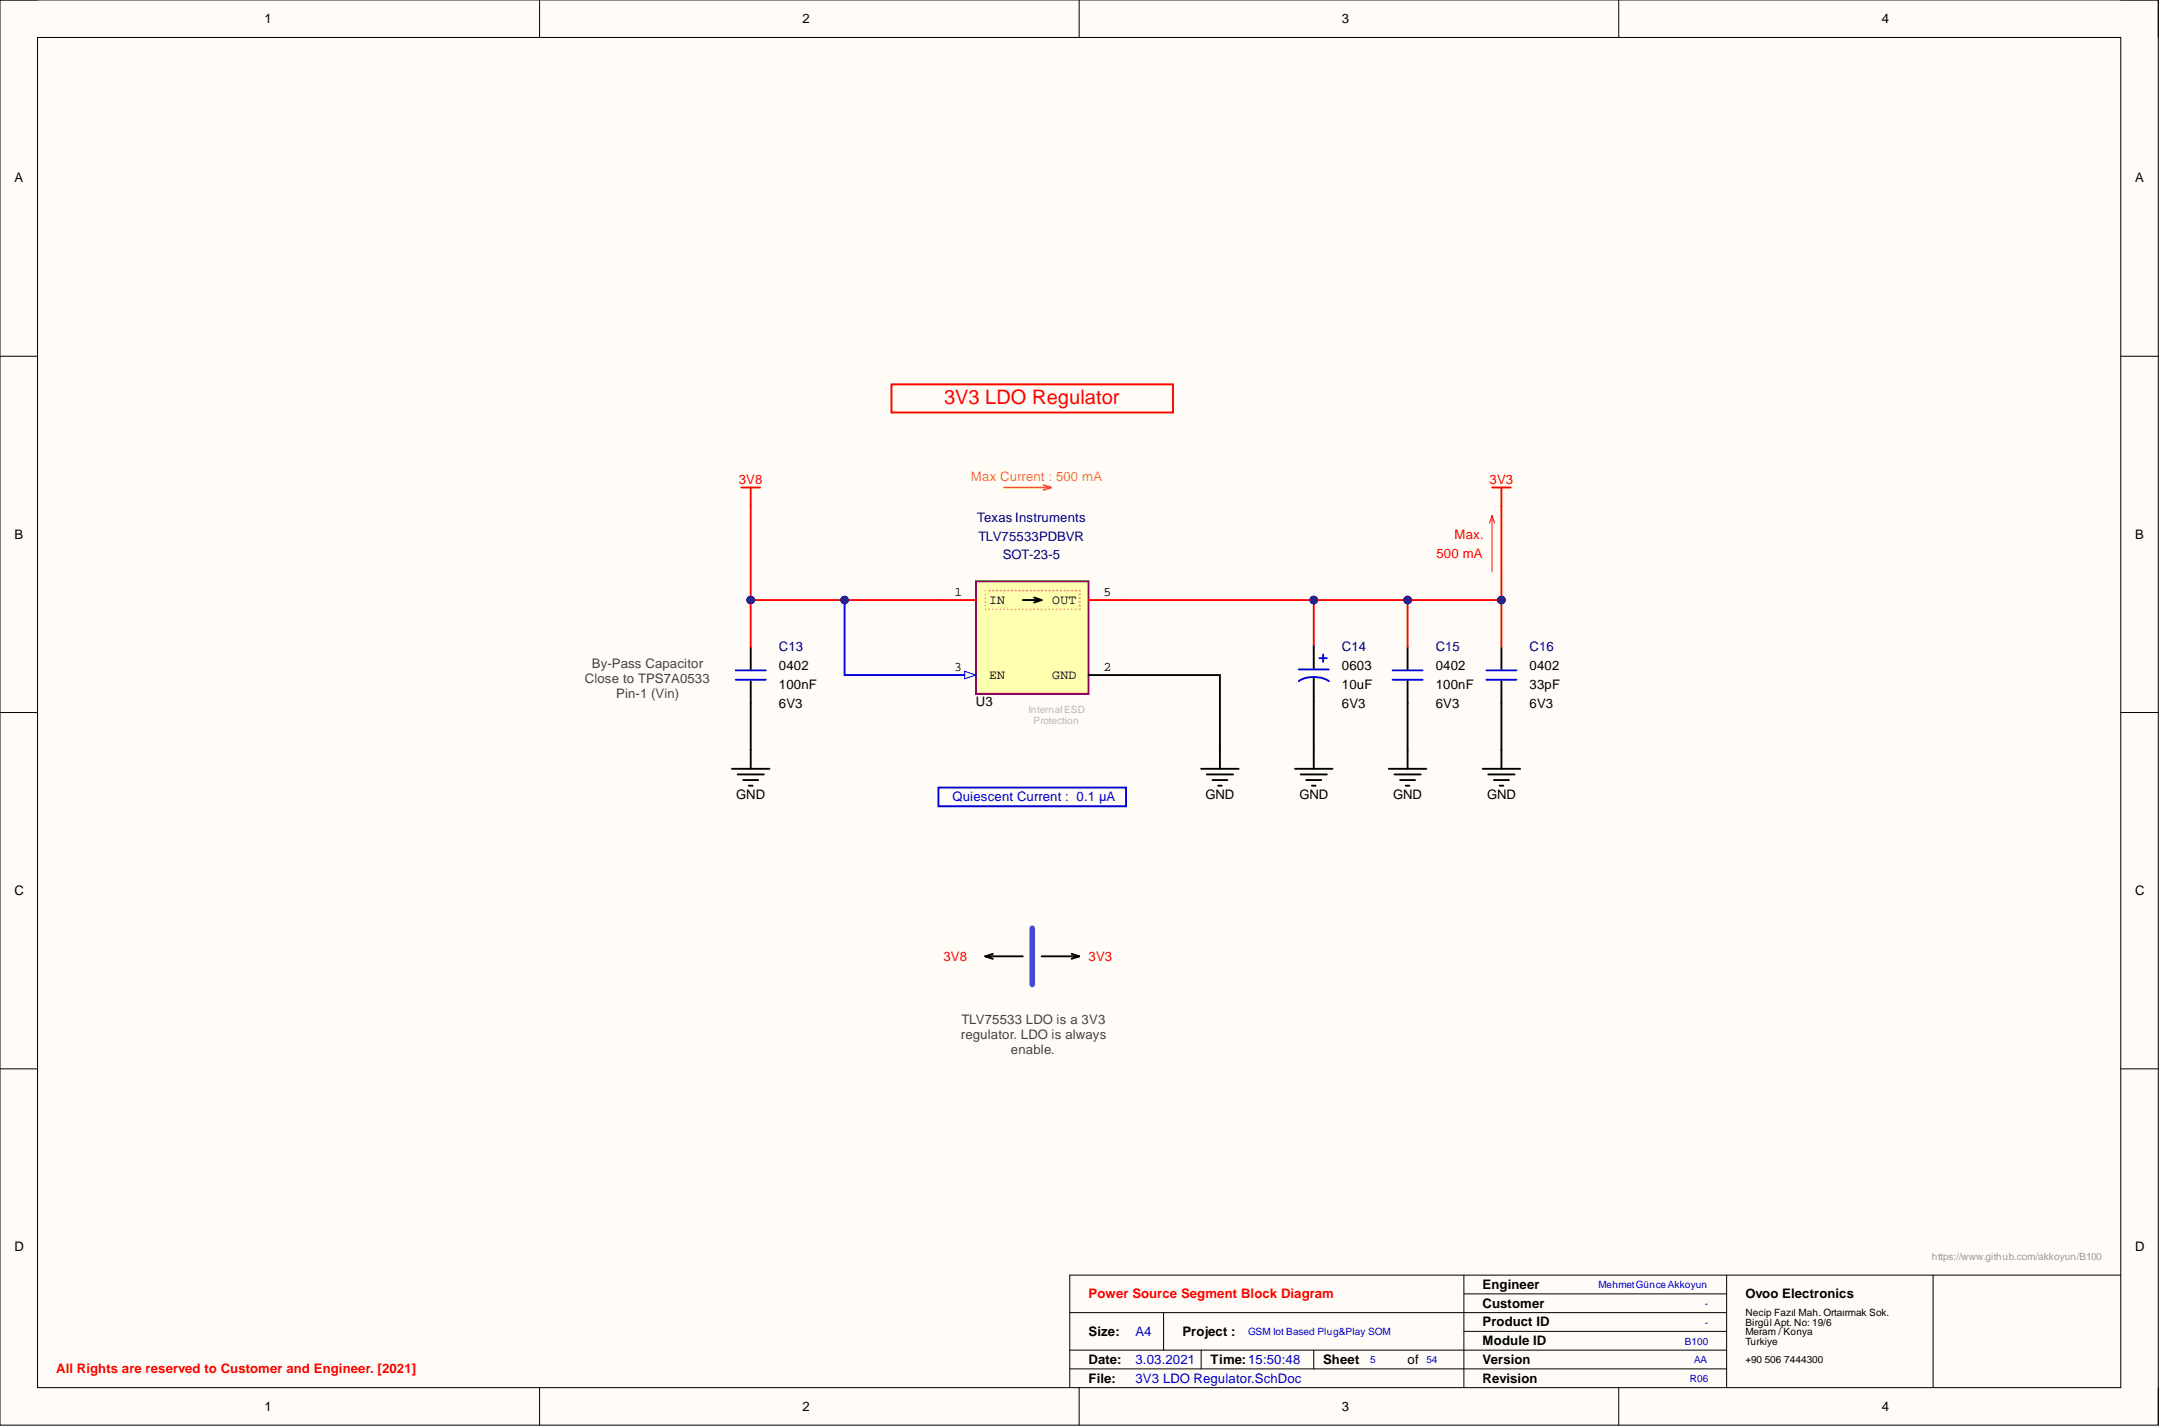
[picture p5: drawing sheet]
<svg xmlns="http://www.w3.org/2000/svg" width="292mm" height="193mm" viewBox="0 0 292 193" stroke-linecap="round" stroke-linejoin="round" font-family="sans-serif">
<path d="M0 0h292v192.9h-292z" fill-rule="evenodd" fill="#fffcf8"/>
<path d="M0 0h292v192.9h-292z" fill="none" stroke="#000" stroke-width=".14"/>
<path d="M5.1 5.1h281.8v182.7h-281.8z" fill-rule="evenodd" fill="#fffcf8"/>
<g fill="none" stroke="#000" stroke-width=".14">
<path d="M0 0h5.1M73 0v5.1M146 0v5.1M219 0v5.1M286.9 0h5.1v5.1M5.1 5.1h281.8v182.7h-281.8zM0 48.2h5.1M286.9 48.2h5.1M0 96.4h5.1M286.9 96.4h5.1M0 144.6h5.1M286.9 144.6h5.1"/>
<path d="M144.7 177.6h88.9M157.4 177.6v5.1M198.1 175.1h35.5M198.1 172.6v15.2M233.6 172.6v15.2M261.5 172.6v15.2M286.9 172.6h-142.2v15.2M73 187.8v5.1M144.7 182.7h88.9M144.7 185.2h88.9M146 187.8v5.1M162.5 182.7v2.5"/>
<path d="M177.7 182.7v2.5M198.1 180.2h35.5M219 187.8v5.1M292 187.8v5.1"/>
</g>
<g fill="none" stroke="#000" stroke-width=".25">
<path d="M101.6 87.5v3.1M101.6 92.1v3.1M177.7 87.3v3.2M177.7 91.7v3.2M190.4 87.5v3.1M190.4 92.1v3.1M203.1 87.5v3.1M203.1 92.1v3.1M99 104h5.1M99.8 104.8h3.5M100.6 105.6h2M101.3 106.3h.5"/>
<path d="M101.6 101.5v2.5M162.5 104h5.1M163.3 104.8h3.5M164 105.6h2.1M164.8 106.3h.5M165 101.5v2.5M175.2 104h5.1M176 104.8h3.5M176.7 105.6h2.1M177.5 106.3h.5M177.7 101.5v2.5M187.9 104h5.1"/>
<path d="M188.7 104.8h3.5M189.4 105.6h2.1M190.2 106.3h.5M190.4 101.5v2.5M200.6 104h5.1M201.4 104.8h3.5M202.1 105.6h2M202.9 106.3h.5M203.1 101.5v2.5M133.3 129.4h5.1M133.3 129.4l1 .4M134.3 129.1l-1 .3"/>
<path d="M140.9 129.4h5.1M145 129.1l1 .3M146 129.4l-1 .4"/>
</g>
<path d="M100.3 66h2.5M101.6 66v2.5M201.9 66h2.5M203.1 66v2.5" fill="none" stroke="#f00" stroke-width=".25"/>
<path d="M99.5 90.7h4.1M99.5 92h4.1M175.7 92.2a4 4 0 0 1 4.1 0M175.7 90.6h4.1M178.5 89.1h1M179 88.6v1M188.4 90.7h4.1M188.4 92h4.1M201.1 90.7h4.1M201.1 92h4.1M127 106.6h25.4v2.5h-25.4z" fill="none" stroke="#00f" stroke-width=".25"/>
<path d="M201.9 69.8v7.6M201.9 69.8l-.4 1M201.9 69.8l.3 1" fill="none" stroke="#f00" stroke-width=".14"/>
<path d="M139.7 125.6v7.6" fill="none" stroke="#90f" stroke-width=".76"/>
<path d="M135.8 66h6.4M141.2 65.6l1 .4M142.2 66l-1 .3" fill="none" stroke="#f90" stroke-width=".25"/>
<path d="M132 78.7h15.3v15.2h-15.3z" fill-rule="evenodd" fill="#ffffb0"/>
<path d="M132 78.7h15.3v15.2h-15.3z" fill="none" stroke="#800000" stroke-width=".25"/>
<path d="M127 81.2h5" fill="none" stroke="#f00" stroke-width=".25"/>
<path d="M147.3 91.3h5.1" fill="none" stroke="#000" stroke-width=".25"/>
<path d="M127 91.3h5" fill="none" stroke="#00f" stroke-width=".25"/>
<path d="M130.5 90.8l1.5 .5-1.5 .6z" fill="#f8fcff"/>
<path d="M130.5 90.8l1.5 .5-1.5 .6z" fill="none" stroke="#00f" stroke-width=".14"/>
<path d="M101.6 68.5v12.7h25.4M147.3 81.2h5.1" fill="none" stroke="#f00" stroke-width=".25"/>
<path d="M138.4 81.2h2.5M139.9 80.9l1 .3M140.9 81.2l-1 .3M203.1 95.2v6.3" fill="none" stroke="#000" stroke-width=".25"/>
<g fill="none" stroke="#f1c232" stroke-width=".25">
<path d="M133.3 79.9h.1M133.8 79.9h.1M134.3 79.9h.1M134.8 79.9h.1M135.3 79.9h.1M135.8 79.9h.1M136.4 79.9h.1M136.9 79.9h.1M137.4 79.9h.1M137.9 79.9h.1M138.4 79.9h.1M138.9 79.9h.1"/>
<path d="M139.4 79.9h.1M139.9 79.9h.1M140.4 79.9h.1M140.9 79.9h.1M141.4 79.9h.1M141.9 79.9h.1M142.4 79.9h.1M143 79.9h.1M143.5 79.9h.1M144 79.9h.1M144.5 79.9h.1M145 79.9h.1"/>
<path d="M145.5 79.9h.1M146 79.9h.1M133.3 80.4h.1M133.3 80.9h.1M133.3 81.5h.1M133.3 82h.1M133.3 82.5h.1M133.8 82.5h.1M134.3 82.5h.1M134.8 82.5h.1M135.3 82.5h.1M135.8 82.5h.1"/>
<path d="M136.4 82.5h.1M136.9 82.5h.1M137.4 82.5h.1M137.9 82.5h.1M138.4 82.5h.1M138.9 82.5h.1M139.4 82.5h.1M139.9 82.5h.1M140.4 82.5h.1M140.9 82.5h.1M141.4 82.5h.1M141.9 82.5h.1"/>
<path d="M142.4 82.5h.1M143 82.5h.1M143.5 82.5h.1M144 82.5h.1M144.5 82.5h.1M145 82.5h.1M145.5 82.5h.1M146 82.5h.1M146 82h.1M146 81.5h.1M146 80.9h.1M146 80.4h.1"/>
</g>
<circle cx="101.6" cy="81.2" r=".51" fill="#000080"/>
<circle cx="101.6" cy="81.2" r=".51" fill="none" stroke="#000080" stroke-width=".14"/>
<circle cx="114.3" cy="81.2" r=".51" fill="#000080"/>
<circle cx="114.3" cy="81.2" r=".51" fill="none" stroke="#000080" stroke-width=".14"/>
<path d="M114.3 81.2v10.1h12.7" fill="none" stroke="#00f" stroke-width=".25"/>
<circle cx="114.3" cy="81.2" r=".51" fill="#000080"/>
<circle cx="114.3" cy="81.2" r=".51" fill="none" stroke="#000080" stroke-width=".14"/>
<path d="M152.4 91.3h12.6v10.2" fill="none" stroke="#000" stroke-width=".25"/>
<path d="M152.4 81.2h25.3v6.1" fill="none" stroke="#f00" stroke-width=".25"/>
<circle cx="177.7" cy="81.2" r=".51" fill="#000080"/>
<circle cx="177.7" cy="81.2" r=".51" fill="none" stroke="#000080" stroke-width=".14"/>
<path d="M177.7 81.2h12.7v6.3" fill="none" stroke="#f00" stroke-width=".25"/>
<circle cx="177.7" cy="81.2" r=".51" fill="#000080"/>
<circle cx="177.7" cy="81.2" r=".51" fill="none" stroke="#000080" stroke-width=".14"/>
<circle cx="190.4" cy="81.2" r=".51" fill="#000080"/>
<circle cx="190.4" cy="81.2" r=".51" fill="none" stroke="#000080" stroke-width=".14"/>
<path d="M190.4 81.2h12.7v6.3" fill="none" stroke="#f00" stroke-width=".25"/>
<circle cx="203.1" cy="81.2" r=".51" fill="#000080"/>
<circle cx="203.1" cy="81.2" r=".51" fill="none" stroke="#000080" stroke-width=".14"/>
<circle cx="190.4" cy="81.2" r=".51" fill="#000080"/>
<circle cx="190.4" cy="81.2" r=".51" fill="none" stroke="#000080" stroke-width=".14"/>
<path d="M101.6 95.2v6.3" fill="none" stroke="#000" stroke-width=".25"/>
<path d="M101.6 81.2v6.3" fill="none" stroke="#f00" stroke-width=".25"/>
<circle cx="101.6" cy="81.2" r=".51" fill="#000080"/>
<circle cx="101.6" cy="81.2" r=".51" fill="none" stroke="#000080" stroke-width=".14"/>
<path d="M177.7 94.9v6.6M190.4 95.2v6.3" fill="none" stroke="#000" stroke-width=".25"/>
<path d="M203.1 68.5v12.7" fill="none" stroke="#f00" stroke-width=".25"/>
<circle cx="203.1" cy="81.2" r=".51" fill="#000080"/>
<circle cx="203.1" cy="81.2" r=".51" fill="none" stroke="#000080" stroke-width=".14"/>
<path d="M120.6 52h38.1v3.8h-38.1z" fill="none" stroke="#f00" stroke-width=".25"/>
<text font-size="2.7" fill="#f00" x="127.7" y="54.7">3V3 LDO Regulator</text>
<g font-size="1.8">
<text x="35.8" y="3.1">1</text>
<text x="108.6" y="3.1">2</text>
<text x="181.6" y="3.1">3</text>
<text x="254.6" y="3.1">4</text>
<text x="1.9" y="24.7">A</text>
<text x="288.9" y="24.7">A</text>
<text x="1.9" y="72.9">B</text>
<text x="288.9" y="72.9">B</text>
<text x="129.2" y="80.7">1</text>
<text x="133.8" y="81.7">IN</text>
<text x="142.4" y="81.7">OUT</text>
<text x="149.3" y="80.7">5</text>
<text x="105.4" y="90.7">0402</text>
<text x="105.4" y="93.2">100nF</text>
<text x="105.4" y="95.7">6V3</text>
<text x="129.1" y="90.8">3</text>
<text x="132" y="95.5">U3</text>
<text x="133.8" y="91.9">EN</text>
<text x="142.4" y="91.9">GND</text>
<text x="149.3" y="90.8">2</text>
<text x="181.6" y="93.2">10uF</text>
<text x="181.6" y="90.7">0603</text>
<text x="181.6" y="95.7">6V3</text>
<text x="194.2" y="90.7">0402</text>
<text x="194.2" y="93.2">100nF</text>
<text x="194.2" y="95.7">6V3</text>
<text x="206.9" y="90.7">0402</text>
<text x="206.9" y="93.2">33pF</text>
<text x="206.9" y="95.7">6V3</text>
<text x="99.6" y="108.2">GND</text>
<text x="163.1" y="108.2">GND</text>
<text x="175.8" y="108.2">GND</text>
<text x="188.5" y="108.2">GND</text>
<text x="201.2" y="108.2">GND</text>
<text x="1.9" y="121.1">C</text>
<text x="288.9" y="121.1">C</text>
<text x="1.9" y="169.3">D</text>
<text x="288.9" y="169.3">D</text>
<text x="200.6" y="174.4">Engineer</text>
<text x="200.6" y="177">Customer</text>
<text x="200.6" y="179.5">Product ID</text>
<text x="236.1" y="175.7">Ovoo Electronics</text>
<text x="147.3" y="180.8">Size:</text>
<text x="147.3" y="184.6">Date:</text>
<text x="160" y="180.8">Project :</text>
<text x="163.8" y="184.6">Time:15:50:48</text>
<text x="179" y="184.6">Sheet</text>
<text x="190.4" y="184.6">of</text>
<text x="200.6" y="182">Module ID</text>
<text x="200.6" y="184.6">Version</text>
<text x="35.8" y="190.9">1</text>
<text x="108.6" y="190.9">2</text>
<text x="147.3" y="187.1">File:</text>
<text x="181.6" y="190.9">3</text>
<text x="200.6" y="187.1">Revision</text>
<text x="254.6" y="190.9">4</text>
</g>
<g font-size="1.8" fill="#f00">
<text x="100" y="65.5">3V8</text>
<text x="201.5" y="65.5">3V3</text>
<text x="194.3" y="75.4">500 mA</text>
<text x="196.8" y="72.9">Max.</text>
<text x="127.6" y="130">3V8</text>
<text x="147.3" y="130">3V3</text>
<text x="147.3" y="175.7">Power Source Segment Block Diagram</text>
<text x="7.6" y="185.8">All Rights are reserved to Customer and Engineer. [2021]</text>
</g>
<text font-size="1.8" fill="#f90" x="131.4" y="65">Max Current : 500 mA</text>
<g font-size="1.8" fill="#000080">
<text x="132.2" y="70.6">Texas Instruments</text>
<text x="132.4" y="73.2">TLV75533PDBVR</text>
<text x="135.7" y="75.7">SOT-23-5</text>
<text x="105.4" y="88.1">C13</text>
<text x="181.6" y="88.1">C14</text>
<text x="194.2" y="88.1">C15</text>
<text x="206.9" y="88.1">C16</text>
</g>
<g font-size="1.8" fill="#434343">
<text x="79.1" y="92.4">Close to TPS7A0533</text>
<text x="80.1" y="90.4">By-Pass Capacitor</text>
<text x="83.4" y="94.5">Pin-1 (Vin)</text>
<text x="130" y="140.7">regulator. LDO is always</text>
<text x="130.1" y="138.6">TLV75533 LDO is a 3V3</text>
<text x="136.8" y="142.7">enable.</text>
</g>
<g font-size="1.8" fill="#00f">
<text x="128.9" y="108.4">Quiescent Current : 0.1 µA</text>
<text x="153.6" y="184.6">3.03.2021</text>
<text x="153.6" y="180.8">A4</text>
<text x="153.6" y="187.1">3V3 LDO Regulator.SchDoc</text>
</g>
<g font-size="1.4" fill="#b7b7b7">
<text x="139.1" y="96.4">InternalESD</text>
<text x="139.8" y="97.9">Protection</text>
</g>
<text font-size="1.4" fill="#999" x="261.4" y="170.5">https://www.github.com/akkoyun/B100</text>
<g font-size="1.4" fill="#00f">
<text x="216.3" y="174.3">MehmetGünce Akkoyun</text>
<text x="230.6" y="176.9">-</text>
<text x="230.6" y="179.4">-</text>
<text x="168.9" y="180.7">GSM Iot Based Plug&amp;Play SOM</text>
<text x="185.4" y="184.5">5</text>
<text x="193" y="184.5">54</text>
<text x="227.9" y="181.9">B100</text>
<text x="229.2" y="184.5">AA</text>
<text x="228.6" y="187">R06</text>
</g>
<g font-size="1.4">
<text x="236.1" y="178.1">Necip Fazıl Mah. Ortaırmak Sok.</text>
<text x="236.1" y="179.4">Birgül Apt. No: 19/6</text>
<text x="236.1" y="180.7">Meram / Konya</text>
<text x="236.1" y="181.9">Turkiye</text>
<text x="236.1" y="184.5">+90 506 7444300</text>
</g>
</svg>
